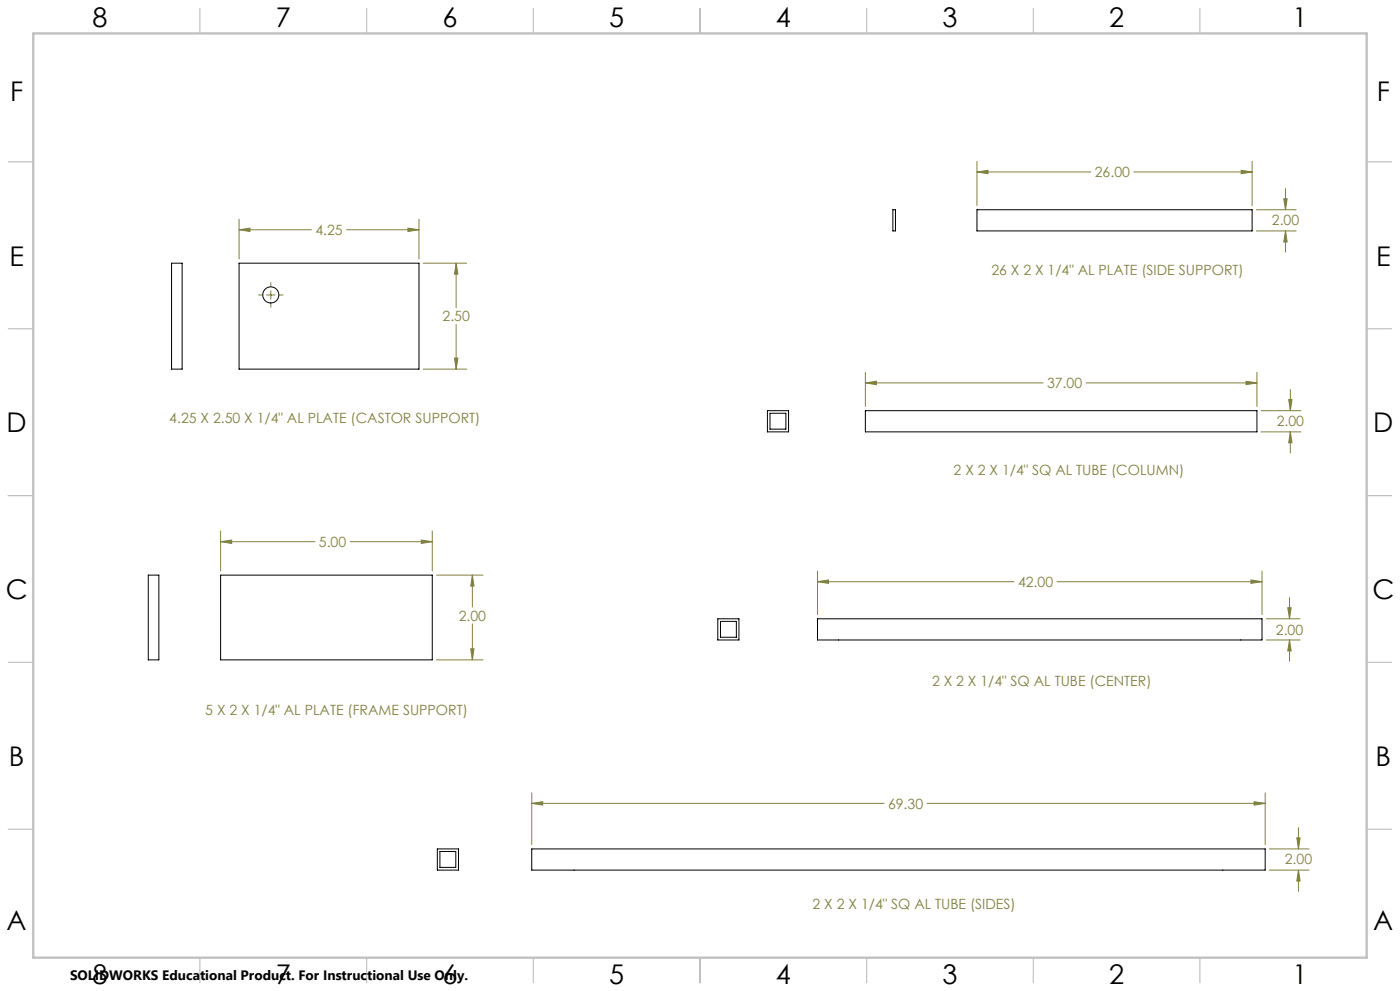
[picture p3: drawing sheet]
<svg xmlns="http://www.w3.org/2000/svg" width="420mm" height="297mm" viewBox="0 0 420 297" stroke-linecap="round" stroke-linejoin="round" font-family="sans-serif">
<g fill="none" stroke="#808040" stroke-width=".3">
<path d="M293.1 51.5l3.3-.5v1.1zM293.1 48.4v13.2M293.1 51.5h34.2M340.1 51.5h35.5M372.4 51l3.2 .5-3.2 .6zM375.6 48.4v13.2M385.1 59.6h1.1l-.5 3.3zM385.7 56.5v6.4M71.7 68.9l3.3-.5v1zM71.7 65.7v11.9M71.7 68.9h21.7M104 68.9h21.7"/>
<path d="M122.4 68.4l3.3 .5-3.3 .5zM125.7 65.7v11.9M127 78.9h13M136.8 78.9l.6 3.3h-1.1zM136.8 78.9v13.3M376.9 69.2h11.9M376.9 62.9h11.9M385.7 69.2l.5 3.3h-1.1zM385.7 69.2v6.4M77.5 88.4h1.2M80 88.4h2.5M81.2 84.7v1.2"/>
<path d="M81.2 87.1v2.6M81.2 90.9v1.2M83.8 88.4h1.1M136.8 97.3v13.3M127 110.6h13M136.3 107.3h1.1l-.6 3.3zM259.6 114.8l3.3-.5v1zM259.6 111.6v10.2M259.6 114.8h53.3M325.8 114.8h51.3M373.8 114.3l3.3 .5-3.3 .5zM377.1 111.6v10.2"/>
<path d="M386.6 119.8h1l-.5 3.3zM387.1 116.7v6.4M378.4 129.4h11.9M378.4 123.1h11.9M387.1 129.4l.5 3.3h-1zM387.1 129.4v6.4M66.2 159.2v11.9M129.7 159.2v11.9M66.2 162.3l3.3-.4v1zM66.2 162.3h28.3M105.1 162.3h24.6M126.4 161.9l3.3 .4-3.3 .6z"/>
<path d="M131 172.4h13.9M141.7 172.4l.5 3.2h-1zM141.7 172.4v9.5M245.3 174.3l3.2-.5v1zM245.3 171.2v13M245.3 174.3h58.9M317.1 174.3h61.5M375.3 173.8l3.3 .5-3.3 .5zM378.6 171.2v13M386.9 179.1v6.4M131 197.8h13.9M141.2 194.4h1l-.5 3.4z"/>
<path d="M141.7 187v10.8M379.9 191.8h10.1M379.9 185.5h10.1M386.3 182.1h1l-.4 3.4zM386.9 191.8l.4 3.3h-1zM386.9 191.8v6.4M159.5 237.6v15.5M379.6 237.6v15.5M159.5 240.8l3.3-.5v1zM159.5 240.8h105.7M278.1 240.8h101.5M376.2 240.3l3.4 .5-3.4 .5z"/>
<path d="M380.8 254.4h11.9M389 251.1h1l-.5 3.3zM389.5 248.1v6.3M380.8 260.8h11.9M389.5 260.8l.5 3.3h-1zM389.5 260.8v6.3"/>
</g>
<g fill="none" stroke="#c0c0c0" stroke-width=".35">
<path d="M60 2.5v7.5M110 2.5v7.5M160 2.5v7.5M210 2.5v7.5M260 2.5v7.5M310 2.5v7.5M360 2.5v7.5M2.5 48.5h7.5M410 48.5h7.5M2.5 98.5h7.5M410 98.5h7.5M2.5 148.5h7.5"/>
<path d="M410 148.5h7.5M2.5 198.5h7.5M410 198.5h7.5M2.5 248.5h7.5M410 248.5h7.5M60 287v7.5M110 287v7.5M160 287v7.5M210 287v7.5M260 287v7.5M310 287v7.5M360 287v7.5"/>
</g>
<path d="M10 10h400v277h-400z" fill="none" stroke="#c0c0c0" stroke-width=".7"/>
<path d="M141.2 194.4h1l-.5 3.4zM141.7 172.4l.5 3.2h-1zM126.4 161.9l3.3 .4-3.3 .6zM66.2 162.3l3.3-.4v1zM375.3 173.8l3.3 .5-3.3 .5zM245.3 174.3l3.2-.5v1zM386.9 191.8l.4 3.3h-1zM386.3 182.1h1l-.4 3.4zM259.6 114.8l3.3-.5v1zM373.8 114.3l3.3 .5-3.3 .5zM387.1 129.4l.5 3.3h-1zM386.6 119.8h1l-.5 3.3zM376.2 240.3l3.4 .5-3.4 .5zM159.5 240.8l3.3-.5v1zM389 251.1h1l-.5 3.3zM389.5 260.8l.5 3.3h-1zM385.7 69.2l.5 3.3h-1.1zM385.1 59.6h1.1l-.5 3.3zM372.4 51l3.2 .5-3.2 .6zM293.1 51.5l3.3-.5v1.1zM122.4 68.4l3.3 .5-3.3 .5zM71.7 68.9l3.3-.5v1zM136.3 107.3h1.1l-.6 3.3zM136.8 78.9l.6 3.3h-1.1z" fill="#808040"/>
<g fill="none" stroke="#000" stroke-width=".3">
<path d="M51.5 78.9h3.1v31.7h-3.1zM71.7 78.9h54v31.7h-54zM267.9 62.9h.7v6.3h-.7zM293.1 62.9h82.5v6.3h-82.5zM230.2 123.1h6.4v6.3h-6.4zM231 123.9h4.8v4.7h-4.8zM259.6 123.1h117.5v6.3h-117.5zM44.5 172.4h3.2v25.4h-3.2zM66.2 172.4h63.5v25.4h-63.5zM215.3 185.5h6.4v6.3h-6.4zM216.1 186.2h4.8v4.8h-4.8zM245.3 185.5h133.3v6.3h-133.3z"/>
<path d="M131.2 254.4h6.3v6.4h-6.3zM132 255.2h4.7v4.8h-4.7zM159.5 254.4h220.1v6.4h-220.1z"/>
<circle cx="81.2" cy="88.4" r="2.41"/>
</g>
<g font-size="8.1">
<text x="27.8" y="8">8</text>
<text x="82.8" y="8">7</text>
<text x="132.8" y="8">6</text>
<text x="182.8" y="8">5</text>
<text x="232.8" y="8">4</text>
<text x="282.8" y="8">3</text>
<text x="332.8" y="8">2</text>
<text x="387.8" y="8">1</text>
<text x="3" y="30.4">F</text>
<text x="413" y="30.4">F</text>
<text x="2.8" y="79.6">E</text>
<text x="412.8" y="79.6">E</text>
<text x="2" y="129.6">D</text>
<text x="412" y="129.6">D</text>
<text x="1.7" y="179.6">C</text>
<text x="411.7" y="179.6">C</text>
<text x="2.7" y="229.6">B</text>
<text x="412.7" y="229.6">B</text>
<text x="2" y="278.9">A</text>
<text x="412" y="278.9">A</text>
<text x="27.8" y="295">8</text>
<text x="82.8" y="295">7</text>
<text x="132.8" y="295">6</text>
<text x="182.8" y="295">5</text>
<text x="232.8" y="295">4</text>
<text x="282.8" y="295">3</text>
<text x="332.8" y="295">2</text>
<text x="387.8" y="295">1</text>
</g>
<g font-size="4.2" fill="#808040">
<text x="328.4" y="53.1">26.00</text>
<text x="94.6" y="70.5">4.25</text>
<text x="381.6" y="67.4">2.00</text>
<text x="297.4" y="82.4">26 X 2 X 1/4&quot; AL PLATE (SIDE SUPPORT)</text>
<text x="132.8" y="96.3">2.50</text>
<text x="314.1" y="116.4">37.00</text>
<text x="50.8" y="126.8">4.25 X 2.50 X 1/4&quot; AL PLATE (CASTOR SUPPORT)</text>
<text x="383" y="127.8">2.00</text>
<text x="286.1" y="142.4">2 X 2 X 1/4&quot; SQ AL TUBE (COLUMN)</text>
<text x="95.7" y="163.9">5.00</text>
<text x="305.4" y="175.9">42.00</text>
<text x="137.6" y="186">2.00</text>
<text x="382.8" y="190.2">2.00</text>
<text x="279.6" y="205.5">2 X 2 X 1/4&quot; SQ AL TUBE (CENTER)</text>
<text x="61.6" y="214.2">5 X 2 X 1/4&quot; AL PLATE (FRAME SUPPORT)</text>
<text x="266.4" y="242.4">69.30</text>
<text x="385.4" y="259">2.00</text>
<text x="243.8" y="272.4">2 X 2 X 1/4&quot; SQ AL TUBE (SIDES)</text>
</g>
<text font-size="4.1" x="21" y="293.7">SOLIDWORKS Educational Product. For Instructional Use Only.</text>
</svg>
